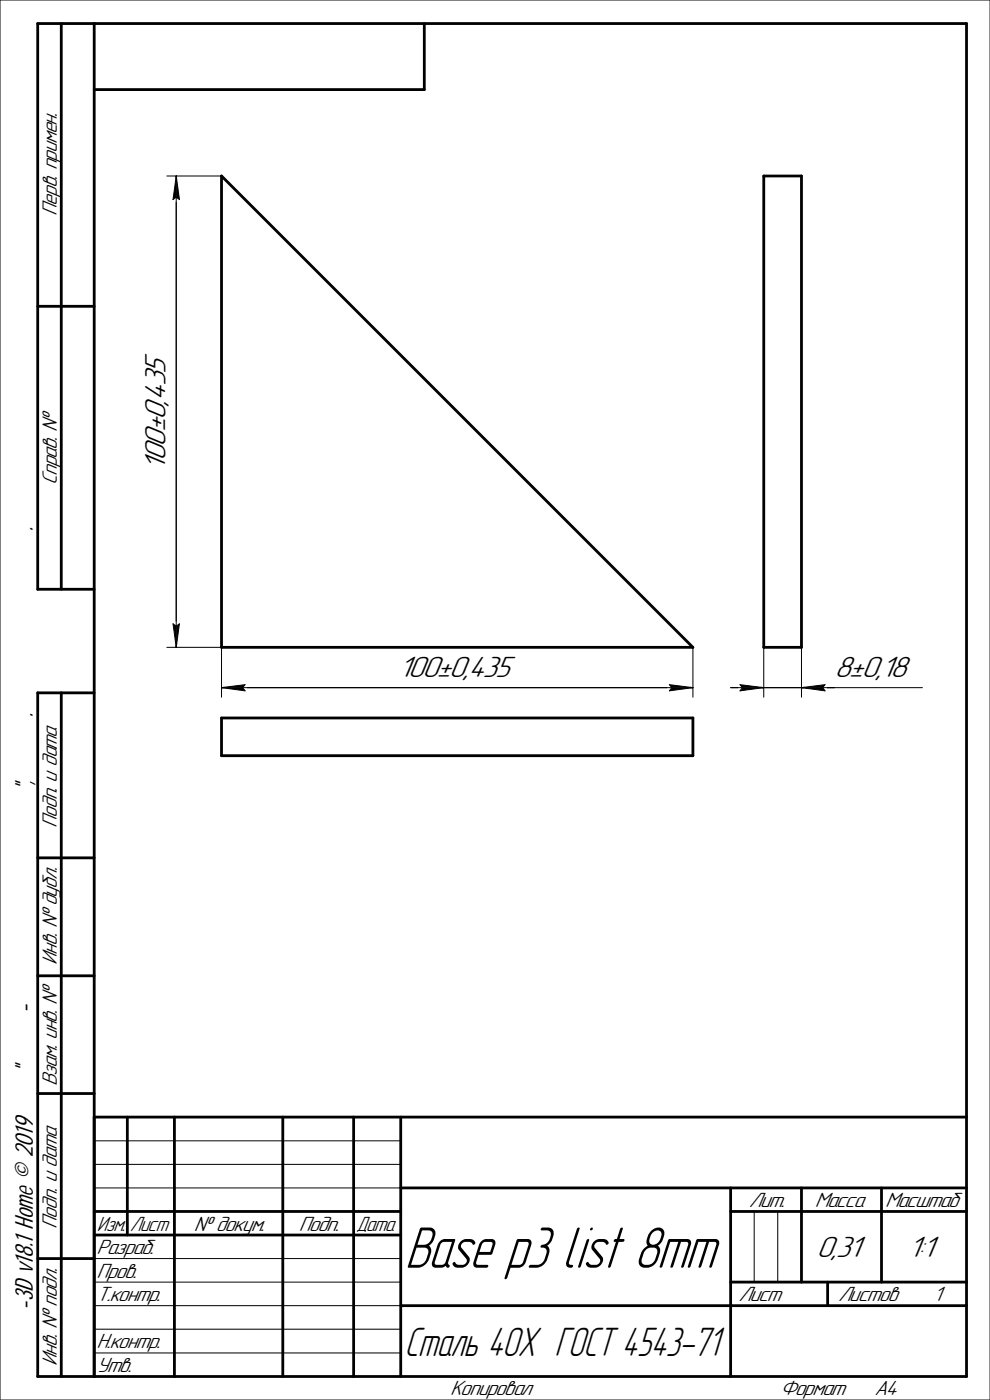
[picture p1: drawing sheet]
<svg xmlns="http://www.w3.org/2000/svg" width="210mm" height="297mm" viewBox="0 0 210 297" stroke-linecap="round" stroke-linejoin="round" font-family="sans-serif">
<path d="M35.4 37.3h11.6" fill="none" stroke="#000" stroke-width=".21"/>
<path d="M36.2 37.4h2.4v5.4h-2.4z" fill="#fff"/>
<path d="M37.4 37.3l.7 5-.7-.5-.7 .5z" fill="none" stroke="#000" stroke-width=".21"/>
<path d="M36.7 37.7h.7v4.6h-.7zM37.4 37.4h.7v4.9h-.7z" fill="#000"/>
<path d="M36.2 131.8h2.4v5.5h-2.4z" fill="#fff"/>
<path d="M37.4 37.3v100M35.4 137.3h11.6v10.6M36.7 132.3l.7 .5 .7-.5-.7 5z" fill="none" stroke="#000" stroke-width=".21"/>
<path d="M36.7 132.4h.7v4.6h-.7zM37.4 132.4h.7v4.9h-.7z" fill="#000"/>
<path d="M47 144.7h5.5v2.4h-5.5z" fill="#fff"/>
<path d="M47 145.9l5-.7-.5 .7 .5 .7z" fill="none" stroke="#000" stroke-width=".21"/>
<path d="M47 145.9h5v.7h-5zM47.3 145.3h4.7v.6h-4.7z" fill="#000"/>
<path d="M141.5 144.7h5.5v2.4h-5.5z" fill="#fff"/>
<path d="M147 137.3v10.6M47 145.9h100M142 145.2l5 .7-5 .7 .5-.7z" fill="none" stroke="#000" stroke-width=".21"/>
<path d="M142 145.9h5v.7h-5zM142 145.3h4.7v.6h-4.7z" fill="#000"/>
<path d="M47 37.3l100 100h-100z" fill="none" stroke="#000" stroke-width=".59"/>
<path d="M36.2 37.4h2.4v5.4h-2.4z" fill="#fff"/>
<path d="M37.4 37.3l.7 5-.7-.5-.7 .5z" fill="none" stroke="#000" stroke-width=".21"/>
<path d="M36.7 37.7h.7v4.6h-.7zM37.4 37.4h.7v4.9h-.7z" fill="#000"/>
<path d="M36.2 131.8h2.4v5.5h-2.4z" fill="#fff"/>
<path d="M37.4 37.3v100M36.7 132.3l.7 .5 .7-.5-.7 5z" fill="none" stroke="#000" stroke-width=".21"/>
<path d="M36.7 132.4h.7v4.6h-.7zM37.4 132.4h.7v4.9h-.7z" fill="#000"/>
<g fill="#fff">
<path d="M30.4 74.8h6v25h-6z"/>
<path d="M47 144.7h5.5v2.4h-5.5z"/>
</g>
<path d="M47 145.9l5-.7-.5 .7 .5 .7z" fill="none" stroke="#000" stroke-width=".21"/>
<path d="M47 145.9h5v.7h-5zM47.3 145.3h4.7v.6h-4.7z" fill="#000"/>
<path d="M141.5 144.7h5.5v2.4h-5.5z" fill="#fff"/>
<path d="M47 145.9h100M142 145.2l5 .7-5 .7 .5-.7z" fill="none" stroke="#000" stroke-width=".21"/>
<path d="M142 145.9h5v.7h-5zM142 145.3h4.7v.6h-4.7z" fill="#000"/>
<path d="M84.5 138.9h25v6h-25z" fill="#fff"/>
<path d="M47 152.3h100v8h-100z" fill="none" stroke="#000" stroke-width=".59"/>
<path d="M162 137.3v10.6" fill="none" stroke="#000" stroke-width=".21"/>
<path d="M156.5 144.7h5.5v2.4h-5.5z" fill="#fff"/>
<path d="M155 145.9h7M157 145.2l5 .7-5 .7 .5-.7z" fill="none" stroke="#000" stroke-width=".21"/>
<path d="M157 145.3h4.7v.6h-4.7zM157 145.9h5v.7h-5z" fill="#000"/>
<path d="M170 144.7h5.5v2.4h-5.5z" fill="#fff"/>
<path d="M170 137.3v10.6M162 145.9h33.7M170 145.9l5-.7-.5 .7 .5 .7z" fill="none" stroke="#000" stroke-width=".21"/>
<path d="M170 145.9h5v.7h-5zM170.3 145.3h4.7v.6h-4.7z" fill="#000"/>
<path d="M162 37.3h8v100h-8z" fill="none" stroke="#000" stroke-width=".59"/>
<path d="M156.5 144.7h5.5v2.4h-5.5z" fill="#fff"/>
<path d="M155 145.9h7M157 145.2l5 .7-5 .7 .5-.7z" fill="none" stroke="#000" stroke-width=".21"/>
<path d="M157 145.3h4.7v.6h-4.7zM157 145.9h5v.7h-5z" fill="#000"/>
<path d="M170 144.7h5.5v2.4h-5.5z" fill="#fff"/>
<path d="M162 145.9h15M170 145.9l5-.7-.5 .7 .5 .7z" fill="none" stroke="#000" stroke-width=".21"/>
<path d="M170 145.9h5v.7h-5zM170.3 145.3h4.7v.6h-4.7z" fill="#000"/>
<path d="M177 138.9h16.7v6h-16.7z" fill="#fff"/>
<path d="M0 0h210v297h-210zM20 247h65M20 252h65M20 242h65M160 257v15M165 257v15M20 267h65M20 272h65M20 277h65M20 282h65M20 287h65" fill="none" stroke="#000" stroke-width=".21"/>
<g fill="none" stroke="#000" stroke-width=".59">
<path d="M13 5v120M20 5v287M90 5v14h-70M8 65h12M20 125h-12v-120h197v287h-197v-145h12M13 147v145M8 182h12M8 207h12M8 232h12M20 237h185M27 237v25M37 237v55"/>
<path d="M60 237v55M75 237v55M85 237v55M20 257h65M85 252h120M155 252v40M155 257h50M170 252v20M187 252v20M8 267h12M20 262h65M85 277h120"/>
<path d="M155 272h50M175.6 272v5"/>
</g>
<text font-size="13.1" x="85.9" y="268.9">Base p3 list 8mm</text>
<text font-size="9.1" x="85.8" y="287.6">Сталь 40Х ГОСТ 4543-71</text>
<g font-size="6.7">
<text x="35.1" y="99.8" transform="rotate(-90 35.1 99.8)">100±0,435</text>
<text x="84.5" y="143.6">100±0,435</text>
<text x="177" y="143.6">8±0,18</text>
<text x="173.2" y="266.7">0,31</text>
<text x="192.7" y="266.7">1:1</text>
</g>
<text font-size="5.5" x="7" y="292" transform="rotate(-90 7 292)">КОМПАС-3D v18.1 Home © 2019 ООО &quot;АСКОН-Системы проектирования&quot;, Россия. Все права защищены.</text>
<g font-size="4.7">
<text x="12.1" y="45.8" transform="rotate(-90 12.1 45.8)">Перв. примен.</text>
<text x="12.1" y="102.9" transform="rotate(-90 12.1 102.9)">Справ. №</text>
<text x="12.1" y="175.6" transform="rotate(-90 12.1 175.6)">Подп. и дата</text>
<text x="12.1" y="204.7" transform="rotate(-90 12.1 204.7)">Инв. № дубл.</text>
<text x="12.1" y="230.4" transform="rotate(-90 12.1 230.4)">Взам. инв. №</text>
<text x="158.8" y="256.1">Лит.</text>
<text x="172.8" y="256.1">Масса</text>
<text x="187.8" y="256.1">Масштаб</text>
<text x="12.1" y="260.6" transform="rotate(-90 12.1 260.6)">Подп. и дата</text>
<text x="20.6" y="261.1">Изм.</text>
<text x="27.6" y="261.1">Лист</text>
<text x="41.1" y="261.1">№ докум.</text>
<text x="63.4" y="261.1">Подп.</text>
<text x="75.6" y="261.1">Дата</text>
<text x="20.5" y="266.1">Разраб.</text>
<text x="20.5" y="271.1">Пров.</text>
<text x="20.5" y="276.1">Т.контр.</text>
<text x="156.6" y="276.1">Лист</text>
<text x="177.8" y="276.1">Листов</text>
<text x="197.9" y="276.1">1</text>
<text x="20.5" y="286">Н.контр.</text>
<text x="12.1" y="289.7" transform="rotate(-90 12.1 289.7)">Инв. № подл.</text>
<text x="20.5" y="291">Утв.</text>
<text x="95.5" y="296">Копировал</text>
<text x="165.5" y="296">Формат</text>
<text x="185.5" y="296">A4</text>
</g>
</svg>
